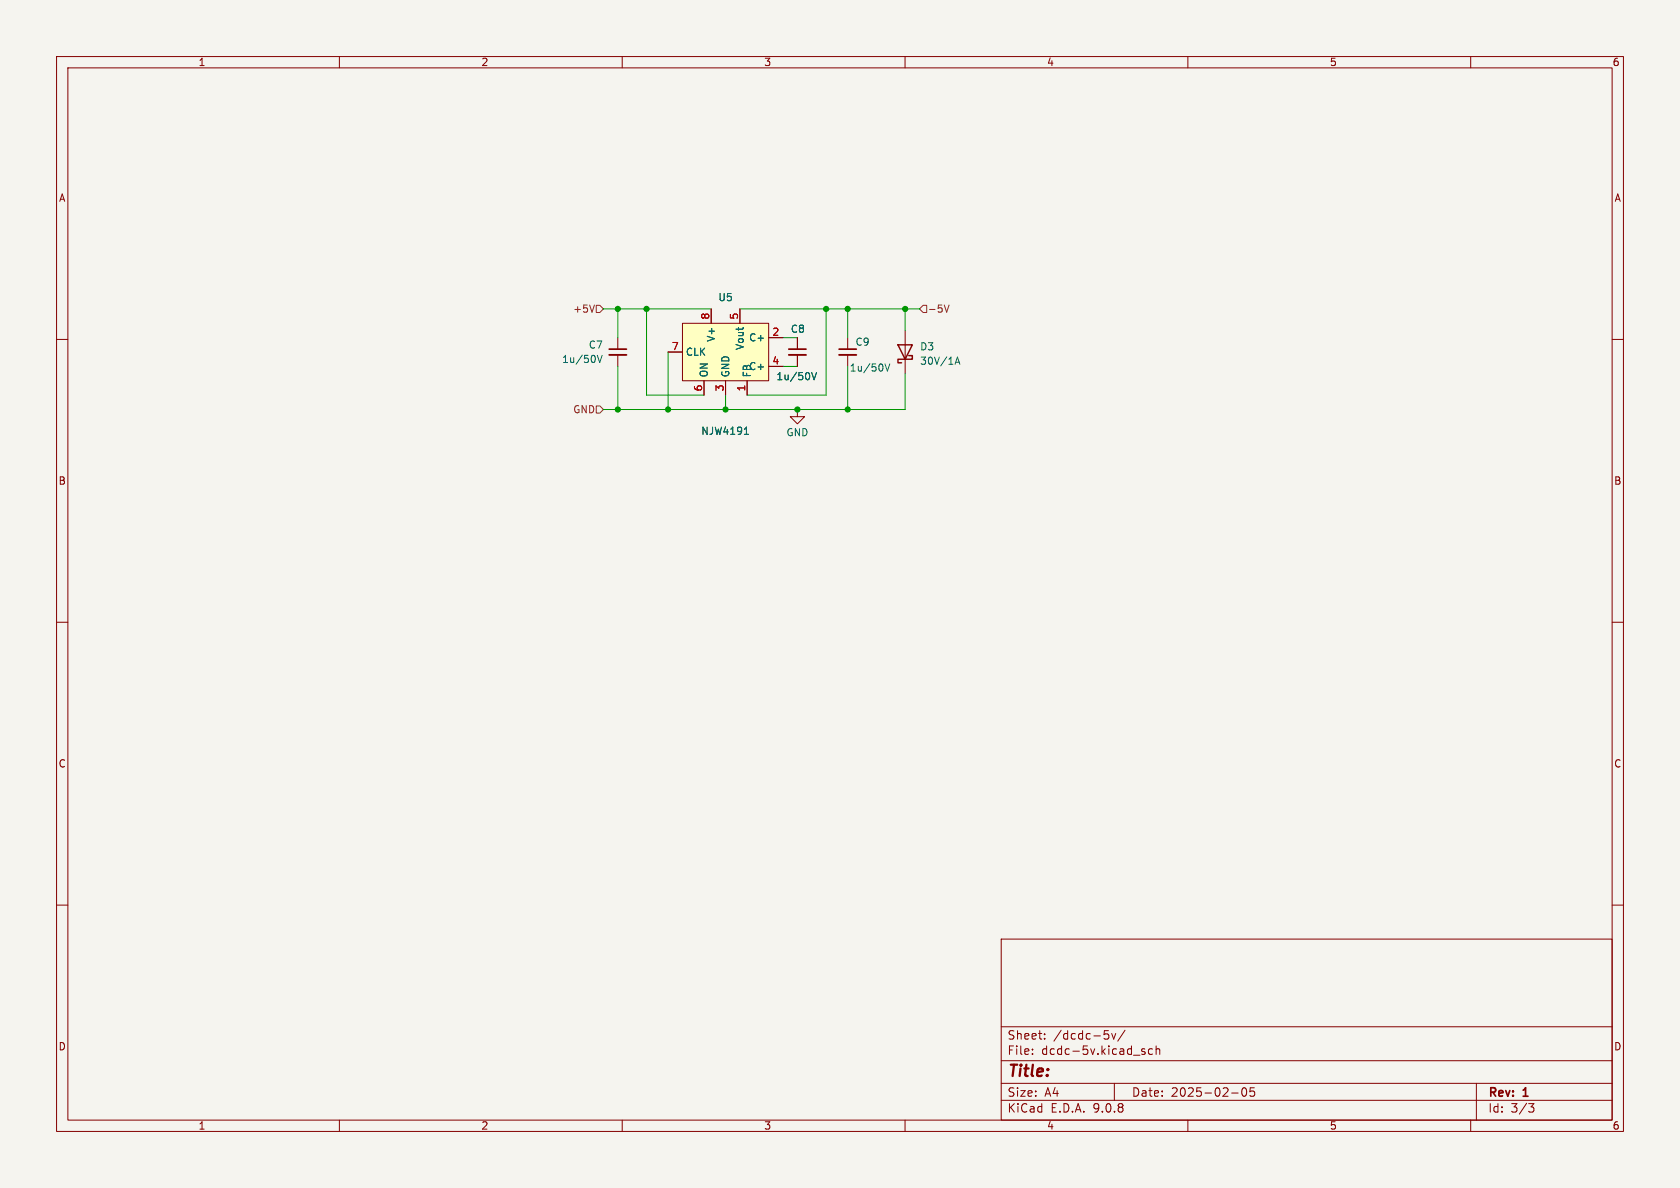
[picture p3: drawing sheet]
<svg xmlns="http://www.w3.org/2000/svg" width="297mm" height="210mm" viewBox="0 0 297 210" stroke-linecap="round" stroke-linejoin="round" font-family="sans-serif">
<path d="M0 0h297v210h-297z" fill="#f5f4ef" stroke="#f5f4ef" stroke-width=".18"/>
<g fill="none" stroke="#840000" stroke-width=".18">
<path d="M10 10h277v190h-277zM12 12h273v186h-273zM60 10v2M110 10v2M160 10v2M210 10v2M260 10v2M109.2 59.7v2M10 60h2M109.2 62.7v2.1M285 60h2M10 110h2"/>
<path d="M285 110h2M10 160h2M177 166h108v32h-108zM285 160h2M60 198v2M110 198v2M160 198v2M177 194.5h108M177 191.5h108M177 187.5h108M177 181.5h108M182.5 186.3v.1"/>
<path d="M182.5 185.5v.1M184.7 183.6v.1M184.7 182.8v.1M195.2 182.2h.8M195.4 182.8h.3l.3 .3-.1 .5-.5 .1M196.5 182.7l.4 1 .3-1M197 191.5v3M198.9 182.1l-1.3 2M201.8 185.7l.7 .4-.3 .3-.4-.1M202.4 185.5l-.4-.1-.2 .2M203.7 185.5l-.4-.1-.3 .3v.4l.2 .2h.5M204.4 185.5l.2-.1 .4 .1v.9"/>
<path d="M204.4 184.9v1.5M210 198v2M217.7 193.2h1.2M219.7 192.4l.2-.1a.81 .81 0 0 1 .6 .6 .81 .81 0 0 1-.3 .8l-.2 .1a.81 .81 0 0 1-.3-1.4zM221.7 192.3h-.7v.7l.2-.1h.5l.1 .3-.1 .5-.2 .1-.5-.1M260 198v2M261 191.5v6.5M270.2 195.1h1l-.5 .6 .4 .1 .1 .5-.3 .3h-.4"/>
</g>
<path d="M107.7 61.7h3" fill="none" stroke="#840000" stroke-width=".3"/>
<path d="M107.7 62.7h3" fill="none" stroke="#840000" stroke-width=".33"/>
<path d="M105.6 62.8l.4 1.3 .4-1.3" fill="none" stroke="#006464" stroke-width=".18"/>
<path d="M120.6 57.2h15.3v10.1h-15.3z" fill="#ffffc2"/>
<g fill="none" stroke="#840000" stroke-width=".18">
<path d="M120.6 57.2h15.3v10.1h-15.3zM125.7 54.6v2.6M130.8 54.6v2.6M135.9 59.7h2.5M141 59.7v2M149.9 59.7v2M160 58.4v7.6M118.1 62.2h2.5M124.5 67.3v2.6M128.3 67.3v2.6M132.1 67.3v2.6M135.9 64.8h2.5"/>
<path d="M141 72.4v1.3h1.2l-1.2 1.2-1.3-1.2h1.3M141 72.4h.1M141 62.7v2.1M149.9 62.7v2.1"/>
</g>
<path d="M131.6 76.8h.7M131.8 75.7l.2-.2v1.3M143.5 65.9l.4 1.2 .4-1.2M156.5 64.3l.4 1.3 .4-1.3M168.8 64.4l.5-1.3 .4 1.3M169 64h.6" fill="none" stroke="#006464" stroke-width=".18"/>
<path d="M158.7 61h2.6l-1.3 2.5zM160.7 62.9h.6v.6h-2.6v.6h.7" fill="none" stroke="#840000" stroke-width=".25"/>
<path d="M139.4 61.7h3.1M148.3 61.7h3.1" fill="none" stroke="#840000" stroke-width=".3"/>
<path d="M139.4 62.7h3.1M148.3 62.7h3.1" fill="none" stroke="#840000" stroke-width=".33"/>
<path d="M105.1 53.9l-.4 1.3M105.4 54h.6l.7 .6-.7 .6h-.6zM163.2 54h.6v1.2h-.6l-.6-.6zM166.9 53.9l.5 1.3 .4-1.3M105.4 71.8h.6l.7 .6-.7 .6h-.6z" fill="none" stroke="#725600" stroke-width=".18"/>
<g fill="none" stroke="#009600" stroke-width=".18">
<path d="M106.7 54.6h19M109.2 54.6v5.1M114.3 54.6v15.3h10.2M130.8 54.6h31.8M138.4 59.7h2.6M146 54.6v15.3h-13.9M149.9 54.6v5.1M160 54.6v3.8M109.2 64.8v7.6M118.1 62.2v10.2M128.3 69.9v2.5M138.4 64.8h2.6"/>
<path d="M149.9 64.8v7.6M160 66v6.4h-53.3"/>
</g>
<g fill="#009600" stroke="#009600" stroke-width=".18">
<circle cx="128.3" cy="72.4" r=".46"/>
<circle cx="118.1" cy="72.4" r=".46"/>
<circle cx="141" cy="72.4" r=".46"/>
<circle cx="149.9" cy="72.4" r=".46"/>
<circle cx="149.9" cy="54.6" r=".46"/>
<circle cx="114.3" cy="54.6" r=".46"/>
<circle cx="146" cy="54.6" r=".46"/>
<circle cx="109.2" cy="72.4" r=".46"/>
<circle cx="160" cy="54.6" r=".46"/>
<circle cx="109.2" cy="54.6" r=".46"/>
</g>
<text font-size="2.8" fill="#840000" x="178" y="190.9">Title:</text>
<g font-size="2.1" fill="#840000">
<text x="178" y="184">Sheet:</text>
<text x="186.2" y="184">/dcdc-5v/</text>
<text x="178" y="186.7">File:</text>
<text x="184.1" y="186.7">dcdc-5v.kicad_sch</text>
<text x="178" y="196.9">KiCad</text>
<text x="178" y="194.1">Size:</text>
<text x="184.7" y="194.1">A4</text>
<text x="185.7" y="196.9">E.D.A.</text>
<text x="193.3" y="196.9">9.0.8</text>
<text x="200" y="194.1">Date:</text>
<text x="207" y="194.1">2025-02-05</text>
<text x="263" y="194.3">Rev:</text>
<text x="263" y="196.9">Id:</text>
<text x="267.1" y="196.9">3/3</text>
<text x="269.4" y="194.3">1</text>
</g>
<g font-size="1.8" fill="#840000">
<text x="35" y="11.9">1</text>
<text x="85" y="11.9">2</text>
<text x="135" y="11.9">3</text>
<text x="185" y="11.9">4</text>
<text x="235" y="11.9">5</text>
<text x="285" y="11.9">6</text>
<text x="10.3" y="35.9">A</text>
<text x="285.3" y="35.9">A</text>
<text x="10.3" y="85.9">B</text>
<text x="285.3" y="85.9">B</text>
<text x="10.3" y="135.9">C</text>
<text x="285.3" y="135.9">C</text>
<text x="10.3" y="185.9">D</text>
<text x="285.3" y="185.9">D</text>
<text x="35" y="199.9">1</text>
<text x="85" y="199.9">2</text>
<text x="135" y="199.9">3</text>
<text x="185" y="199.9">4</text>
<text x="235" y="199.9">5</text>
<text x="285" y="199.9">6</text>
</g>
<g font-size="1.8" fill="#006464">
<text x="126.9" y="53.4">U5</text>
<text x="139.7" y="59">C8</text>
<text x="99.3" y="64.4">1u/50V</text>
<text x="104" y="61.8">C7</text>
<text x="121.2" y="63.1">CLK</text>
<text x="126.6" y="60.5" transform="rotate(-90 126.6 60.5)">V+</text>
<text x="131.7" y="62" transform="rotate(-90 131.7 62)">Vout</text>
<text x="132.3" y="60.6">C+</text>
<text x="132.3" y="65.6">C+</text>
<text x="150.1" y="65.9">1u/50V</text>
<text x="151.1" y="61.3">C9</text>
<text x="162.6" y="62.1">D3</text>
<text x="162.6" y="64.7">30V/1A</text>
<text x="125.3" y="66.8" transform="rotate(-90 125.3 66.8)">ON</text>
<text x="129.1" y="66.8" transform="rotate(-90 129.1 66.8)">GND</text>
<text x="132.9" y="66.8" transform="rotate(-90 132.9 66.8)">FB</text>
<text x="137.2" y="67.4">1u/50V</text>
<text x="123.9" y="77.1">NJW4191</text>
<text x="138.9" y="77.3">GND</text>
</g>
<g font-size="1.8" fill="#725600">
<text x="101.2" y="55.5">+5V</text>
<text x="163.9" y="55.5">-5V</text>
<text x="101.2" y="73.3">GND</text>
</g>
<g font-size="1.8" fill="#a90000">
<text x="125.5" y="56.6" transform="rotate(-90 125.5 56.6)">8</text>
<text x="130.6" y="56.6" transform="rotate(-90 130.6 56.6)">5</text>
<text x="136.5" y="59.4">2</text>
<text x="118.7" y="62">7</text>
<text x="136.5" y="64.5">4</text>
<text x="124.2" y="69.3" transform="rotate(-90 124.2 69.3)">6</text>
<text x="128" y="69.3" transform="rotate(-90 128 69.3)">3</text>
<text x="131.8" y="69.3" transform="rotate(-90 131.8 69.3)">1</text>
</g>
</svg>
